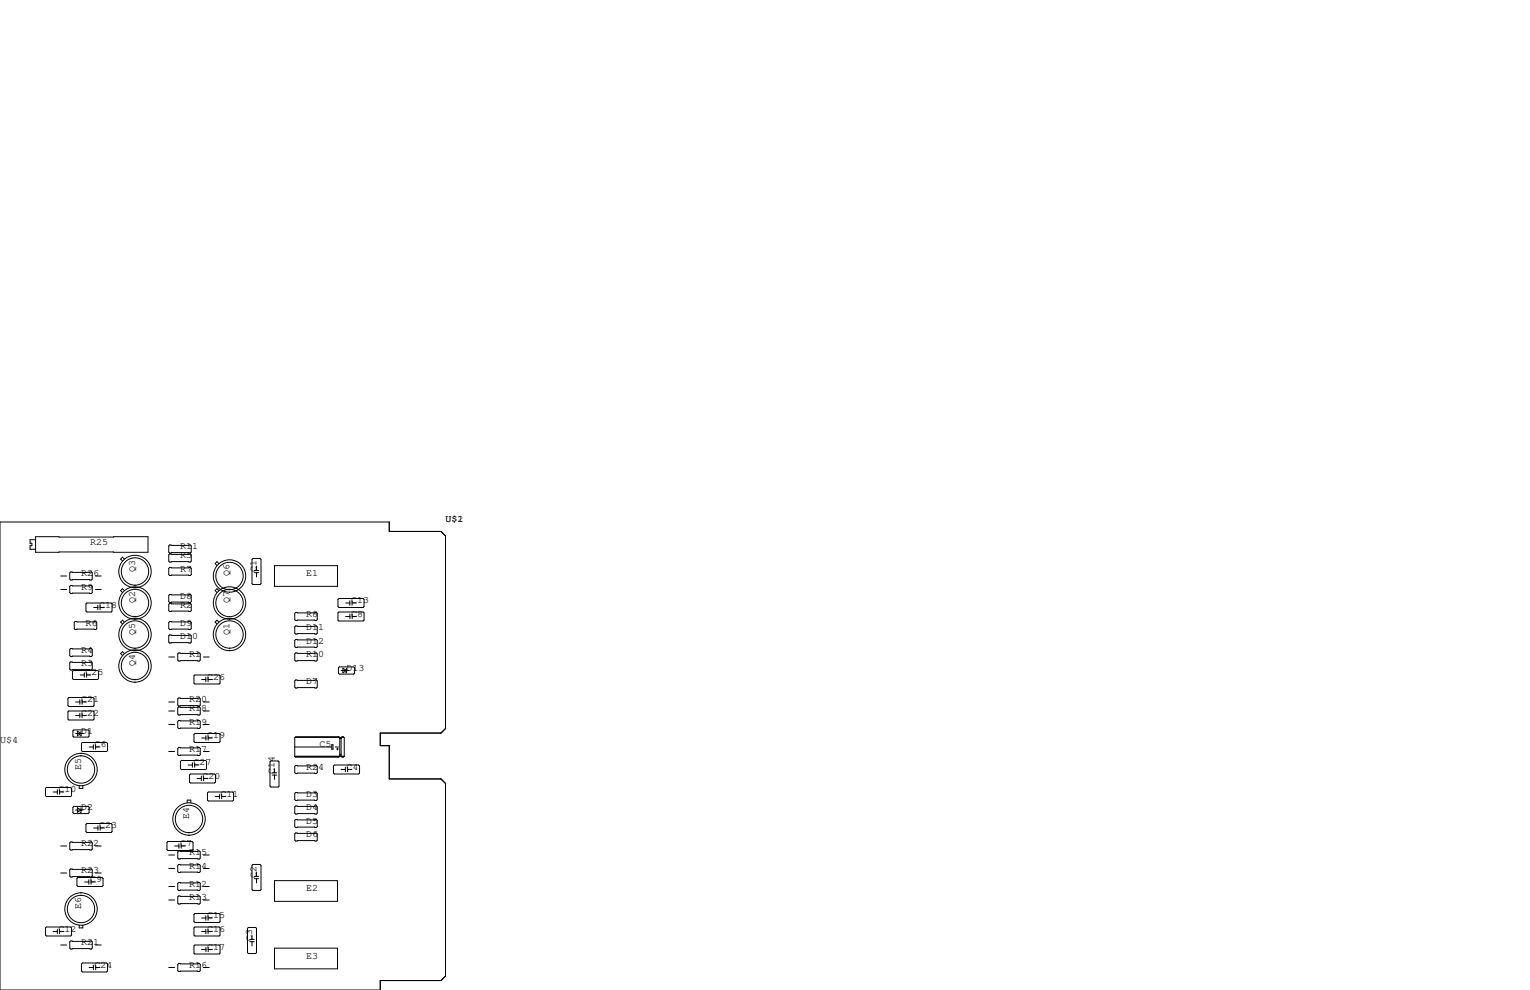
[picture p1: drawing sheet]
<svg xmlns="http://www.w3.org/2000/svg" width="432mm" height="279mm" viewBox="0 0 432 279" stroke-linecap="round" stroke-linejoin="round" font-family="sans-serif">
<g fill="none" stroke="#000" stroke-width=".28">
<path d="M0 147.3h109.9v2.7h14.6l1.2 1.3v54.3l-1.2 1.3h-17.2v3.5h2.6v9.4h14.6l1.2 1.3v54.4l-1.2 1.2h-17.2v2.7h-107.3zM9.9 152.3h-1.4v1h.5v.7h-.5v1h1.4M10 151.5h31.8v4.4h-31.8zM35.1 157.8l-.5-.5-.6 .5 .6 .5M47.9 153.8h5.8l.3 .3v1.7l-.3 .3h-5.8l-.3-.3v-1.7zM47.9 156.3h5.8l.3 .3v1.8l-.3 .2h-5.8l-.3-.2v-1.8zM61.8 159.1l-.6-.6-.5 .6 .5 .5M71.1 157.9l.3-.3h2l.3 .3v6.8l-.3 .3h-2l-.3-.3zM72.4 159.8v1.2M77.5 159.6h17.8v5.9h-17.8zM17.1 166.4h1.7M17.1 162.6h1.7"/>
<path d="M19.9 165.2h5.9l.2 .3v1.8l-.2 .2h-5.9l-.2-.2v-1.8zM19.9 161.4h5.9l.2 .3v1.7l-.2 .3h-5.9l-.2-.3v-1.7zM21.2 175.4h5.9l.2 .2v1.8l-.2 .3h-5.9l-.2-.3v-1.8zM24.5 170.2h6.9l.2 .2v2.1l-.2 .2h-6.9l-.2-.2v-2.1zM26.4 171.4h1.2M26.9 166.4h1.7M26.9 162.6h1.7M27.6 170.8v1.3M28.2 171.4h1.3M28.2 170.8v1.3M35.1 166.7l-.5-.6-.6 .6 .6 .5M35.1 175.6l-.5-.6-.6 .6 .6 .5"/>
<path d="M47.6 170.6l.3-.3h5.8l.3 .3v1.7l-.3 .3h-5.8l-.3-.3zM47.9 160.1h5.8l.3 .3v1.8l-.3 .2h-5.8l-.3-.2v-1.8zM47.9 167.8h5.8l.3 .2v1.8l-.3 .3h-5.8l-.3-.3v-1.8zM47.9 175.4h5.8l.3 .2v1.8l-.3 .3h-5.8l-.3-.3v-1.8zM47.9 179.2h5.8l.3 .3v1.7l-.3 .3h-5.8l-.3-.3v-1.7zM61.8 175.6l-.6-.6-.5 .6 .5 .5M61.8 166.7l-.6-.6-.5 .6 .5 .5M71.8 161h1.2M71.8 161.6h1.2M72.4 161.6v1.2M83.2 176.9l.2-.2h5.9l.2 .2v1.8l-.2 .2h-5.9l-.2-.2zM83.4 172.8h5.9l.2 .3v1.8l-.2 .2h-5.9l-.2-.2v-1.8z"/>
<path d="M95.6 168.9h6.9l.2 .3v2l-.2 .2h-6.9l-.2-.2v-2zM95.6 172.7h6.9l.2 .3v2l-.2 .3h-6.9l-.2-.3v-2zM97.5 174h1.3M97.5 170.2h1.2M98.7 169.5v1.3M98.8 173.4v1.2M99.4 169.5v1.3M99.4 170.2h1.2M99.4 174h1.2M99.4 173.4v1.2M19.4 196.8h6.9l.2 .3v2l-.2 .3h-6.9l-.2-.3v-2zM19.9 186.8h5.9l.2 .3v1.7l-.2 .3h-5.9l-.2-.3v-1.7z"/>
<path d="M19.9 183h5.9l.2 .3v1.7l-.2 .3h-5.9l-.2-.3v-1.7zM20.7 189.2h6.9l.2 .3v2l-.2 .3h-6.9l-.3-.3v-2zM21.3 198.1h1.2M22.5 197.5v1.3M22.6 190.5h1.2M23.2 198.1h1.2M23.2 197.5v1.3M23.8 189.9v1.2M24.4 190.5h1.3M24.4 189.9v1.2M35.1 184.5l-.5-.6-.6 .6 .6 .5M47.6 185.4h1.7"/>
<path d="M47.6 198.1h1.7M50.2 184.5l.2-.2h5.9l.2 .2v1.8l-.2 .3h-5.9l-.2-.3zM50.2 197.2l.2-.2h5.9l.2 .2v1.8l-.2 .3h-5.9l-.2-.3zM50.4 199.5h5.9l.2 .3v1.7l-.2 .3h-5.9l-.2-.3v-1.7zM54.7 190.8l.3-.3h6.8l.3 .3v2l-.3 .2h-6.8l-.3-.2zM56.9 191.8h1.2M57.4 185.4h1.7M57.4 198.1h1.7M58.1 191.1v1.3M58.7 191.1v1.3M58.7 191.8h1.2M83.4 180.5h5.9l.2 .2v1.8l-.2 .3h-5.9l-.2-.3v-1.8z"/>
<path d="M83.4 184.3h5.9l.2 .2v1.8l-.2 .3h-5.9l-.2-.3v-1.8zM83.4 191.9h5.9l.2 .3v1.7l-.2 .3h-5.9l-.2-.3v-1.7zM95.5 188.5l.3-.3h4l.3 .3v1.5l-.3 .2h-4l-.3-.2zM96.3 189.2h2.1M96.8 188.6l1 .6-1 .7zM97.8 188.6v1.3h-.3M19.4 200.7h6.9l.2 .2v2l-.2 .3h-6.9l-.2-.3v-2zM20.8 206h4.1l.2 .2v1.6l-.2 .2h-4.1l-.2-.2v-1.6zM21.3 207h2.2M21.3 201.9h1.2M21.8 206.4l1.1 .6-1.1 .6zM22.5 201.3v1.3"/>
<path d="M22.9 206.4v1.2h-.3M23.2 201.3v1.3M23.2 201.9h1.2M23.2 209.5h6.9l.3 .3v2l-.3 .3h-6.9l-.2-.3v-2zM25.1 210.8h1.2M26.3 210.2v1.3M27 210.2v1.3M27 210.8h1.2M47.6 212.1h1.7M47.6 200.7h1.7M47.6 204.5h1.7M50.2 203.6l.2-.3h5.9l.2 .3v1.8l-.2 .2h-5.9l-.2-.2z"/>
<path d="M50.4 210.9h5.9l.2 .3v1.8l-.2 .2h-5.9l-.2-.2v-1.8zM50.9 214.9l.3-.3h6.8l.3 .3v2l-.3 .3h-6.8l-.3-.3zM53.1 215.9h1.2M53.5 218.7l.2-.3h6.9l.2 .3v2l-.2 .3h-6.9l-.2-.3zM54.3 215.3v1.2M54.7 207.3l.3-.3h6.8l.3 .3v2l-.3 .2h-6.8l-.3-.2zM54.9 215.9h1.2M54.9 215.3v1.2M55.6 219.7h1.2M56.8 219.1v1.2M56.9 208.3h1.2M57.4 212.1h1.7"/>
<path d="M57.4 200.7h1.7M57.4 204.5h1.7M57.5 219.1v1.2M57.5 219.7h1.2M58.1 207.6v1.3M58.8 207.6v1.3M58.8 208.3h1.1M76.5 214.8h2l.2 .2v6.9l-.2 .2h-2l-.3-.2v-6.9zM76.8 218.7h1.3M76.8 218.1h1.3M77.5 216.9v1.2M77.5 218.7v1.3"/>
<path d="M83.2 210.8h10.3M83.2 213.4h14M83.3 208.1h12.5M83.4 216h5.9l.2 .3v1.8l-.2 .2h-5.9l-.2-.2v-1.8zM83.4 213.6h12.2M93.6 210.2h.4v1.3h-.4zM94.1 216.2l.3-.3h6.8l.3 .3v2l-.3 .2h-6.8l-.3-.2zM94.6 210.8h.9M95 211.4h.5M95.3 211.1v.5M95.6 208h-12.2l-.2 .2v5.2M95.6 208h-12.2"/>
<path d="M95.6 208l.3 .2M95.9 208.3h.4M95.9 208.2v5.2l-.3 .3h-12.2l-.2-.3M95.9 212.9h.4M95.9 208.2h.4M96 213.3h.1M96.3 217.2h1.2M96.3 208.2v5.2l.2 .3h.4l.3-.3M96.4 208.1h.6M96.5 213.6h.4M96.9 208h-.4M96.9 208l.3 .2v5.2"/>
<path d="M96.9 208h-.4l-.2 .2M97.5 216.5v1.3M98.1 216.5v1.3M98.1 217.2h1.2M13.1 222.2h6.8l.3 .3v2l-.3 .3h-6.8l-.3-.3v-2zM15 223.5h1.2M16.2 222.9v1.3M16.8 222.9v1.3M16.8 223.5h1.2M17.1 238.8h1.7M19.9 237.6h5.9l.2 .3v1.7l-.2 .3h-5.9l-.2-.3v-1.7zM20.8 227.6h4.1l.2 .2v1.6l-.2 .2h-4.1l-.2-.2v-1.6z"/>
<path d="M21.3 228.6h2.2M21.8 228l1.1 .6-1.1 .6zM22.4 221.7v.8h1v-.8M22.9 228v1.2h-.3M24.5 232.4h6.9l.2 .3v2l-.2 .2h-6.9l-.2-.2v-2zM26.4 233.7h1.2M26.9 238.8h1.7M27.6 233v1.3M28.3 233.7h1.2M28.3 233v1.3M47.1 237.7l.3-.2h6.8l.3 .2v2.1l-.3 .2h-6.8l-.3-.2zM49.3 238.8h1.2"/>
<path d="M50.5 238.1v1.3M51.1 238.8h1.2M51.1 238.1v1.3M52.8 226.6v-.8h1v.8M58.5 223.8l.3-.3h6.9l.2 .3v2l-.2 .3h-6.9l-.3-.3zM60.7 224.8h1.2M61.9 224.2v1.2M62.6 224.8h1.2M62.6 224.2v1.2M83.4 223.6h5.9l.2 .3v1.8l-.2 .2h-5.9l-.2-.2v-1.8zM83.4 227.5h5.9l.2 .2v1.8l-.2 .2h-5.9l-.2-.2v-1.8zM83.4 231.3h5.9l.2 .2v1.8l-.2 .3h-5.9l-.2-.3v-1.8z"/>
<path d="M83.4 235.1h5.9l.2 .2v1.8l-.2 .3h-5.9l-.2-.3v-1.8zM17.1 246.4h1.7M19.9 245.2h5.9l.2 .3v1.8l-.2 .2h-5.9l-.2-.2v-1.8zM21.7 247.9l.3-.3h6.8l.3 .3v2l-.3 .3h-6.8l-.3-.3zM23.9 248.9h1.2M25.1 248.3v1.3M25.7 248.3v1.3M25.7 248.9h1.2M26.9 246.4h1.7M47.6 250.2h1.7M47.6 254h1.7M47.6 245.1h1.7"/>
<path d="M47.6 241.3h1.7M50.2 249.3l.2-.3h5.9l.2 .3v1.8l-.2 .2h-5.9l-.2-.2zM50.2 253.1l.2-.2h5.9l.2 .2v1.8l-.2 .2h-5.9l-.2-.2zM50.4 244h5.9l.2 .2v1.8l-.2 .3h-5.9l-.2-.3v-1.8zM50.4 240.2h5.9l.2 .2v1.8l-.2 .2h-5.9l-.2-.2v-1.8zM54.7 258.1l.3-.3h6.8l.3 .3v2l-.3 .2h-6.8l-.3-.2zM56.9 259.1h1.2M57.4 250.2h1.7M57.4 254h1.7M57.4 245.1h1.7M57.4 241.3h1.7M58.1 258.4v1.3"/>
<path d="M58.7 258.4v1.3M58.7 259.1h1.2M71.4 244h2l.3 .2v6.9l-.3 .2h-2l-.3-.2v-6.9zM71.8 247.3h1.2M71.8 248h1.2M72.4 246.1v1.2M72.4 248v1.2M77.5 248.5h17.8v5.9h-17.8zM13.1 261.6h6.8l.3 .3v2l-.3 .3h-6.8l-.3-.3v-2zM15 262.9h1.2M16.2 262.3v1.2M16.8 262.9h1.2"/>
<path d="M16.8 262.3v1.2M17.1 266.7h1.7M19.9 265.6h5.9l.2 .2v1.8l-.2 .2h-5.9l-.2-.2v-1.8zM22.4 261.1v.8h1v-.8M23 272l.2-.2h6.9l.3 .2v2.1l-.3 .2h-6.9l-.2-.2zM25.1 273h1.3M26.4 272.4v1.3M26.9 266.7h1.7M27 273h1.2M27 272.4v1.3M47.6 273h1.7M50.2 272.2l.2-.3h5.9l.2 .3v1.7l-.2 .3h-5.9l-.2-.3z"/>
<path d="M54.7 267l.3-.3h6.8l.3 .3v2l-.3 .2h-6.8l-.3-.2zM54.7 261.9l.3-.3h6.8l.3 .3v2l-.3 .3h-6.8l-.3-.3zM56.9 262.9h1.2M56.9 268h1.2M57.4 273h1.7M58.1 262.3v1.2M58.1 267.3v1.3M58.7 262.3v1.2M58.7 262.9h1.2M58.8 268h1.1M58.8 267.3v1.3M69.9 262l.2-.3h2l.3 .3v6.9l-.3 .2h-2l-.2-.2z"/>
<path d="M70.5 265.1h1.3M70.5 265.8h1.3M71.1 263.9v1.2M71.1 265.8v1.2M77.5 267.6h17.8v5.8h-17.8z"/>
<circle cx="38.1" cy="179.1" r="4.6"/>
<circle cx="38.1" cy="170.2" r="4.6"/>
<circle cx="38.1" cy="161.3" r="4.6"/>
<circle cx="38.1" cy="179.1" r="3.9"/>
<circle cx="38.1" cy="170.2" r="3.9"/>
<circle cx="38.1" cy="161.3" r="3.9"/>
<circle cx="64.8" cy="170.2" r="4.6"/>
<circle cx="64.8" cy="179.1" r="4.6"/>
<circle cx="64.8" cy="162.6" r="4.6"/>
<circle cx="64.8" cy="170.2" r="3.9"/>
<circle cx="64.8" cy="179.1" r="3.9"/>
<circle cx="64.8" cy="162.6" r="3.9"/>
<circle cx="38.1" cy="188" r="4.6"/>
<circle cx="38.1" cy="188" r="3.9"/>
<circle cx="22.9" cy="217.2" r="3.9"/>
<circle cx="22.9" cy="217.2" r="4.6"/>
<circle cx="53.3" cy="231.1" r="4.6"/>
<circle cx="53.3" cy="231.1" r="3.9"/>
<circle cx="22.9" cy="256.5" r="3.9"/>
<circle cx="22.9" cy="256.5" r="4.6"/>
</g>
<g font-size="2.8">
<text x="125.7" y="147.3">U$1</text>
<text x="129.1" y="147.3">2</text>
<text x="25.4" y="153.7">R25</text>
<text x="50.8" y="154.9">R11</text>
<text x="38.1" y="161.3" transform="rotate(-90 38.1 161.3)">Q3</text>
<text x="50.8" y="157.5">R5</text>
<text x="50.8" y="161.3">R7</text>
<text x="72.4" y="161.3" transform="rotate(-90 72.4 161.3)">C1</text>
<text x="22.9" y="166.4">R9</text>
<text x="22.9" y="162.6">R26</text>
<text x="64.8" y="162.6" transform="rotate(-90 64.8 162.6)">Q6</text>
<text x="86.4" y="162.6">E1</text>
<text x="27.9" y="171.4">C18</text>
<text x="38.1" y="170.2" transform="rotate(-90 38.1 170.2)">Q2</text>
<text x="50.8" y="171.4">R2</text>
<text x="50.8" y="168.9">D8</text>
<text x="64.8" y="170.2" transform="rotate(-90 64.8 170.2)">Q7</text>
<text x="86.4" y="174">R8</text>
<text x="99.1" y="174">C8</text>
<text x="99.1" y="170.2">C13</text>
<text x="24.1" y="176.5">R6</text>
<text x="38.1" y="179.1" transform="rotate(-90 38.1 179.1)">Q5</text>
<text x="50.8" y="176.5">D9</text>
<text x="64.8" y="179.1" transform="rotate(-90 64.8 179.1)">Q1</text>
<text x="86.4" y="177.8">D11</text>
<text x="22.9" y="184.1">R4</text>
<text x="50.8" y="180.3">D10</text>
<text x="53.3" y="185.4">R1</text>
<text x="86.4" y="185.4">R10</text>
<text x="86.4" y="181.6">D12</text>
<text x="22.9" y="188">R3</text>
<text x="24.1" y="190.5">C25</text>
<text x="38.1" y="188" transform="rotate(-90 38.1 188)">Q4</text>
<text x="58.4" y="191.8">C26</text>
<text x="97.8" y="189.2">D13</text>
<text x="86.4" y="193">D7</text>
<text x="22.9" y="201.9">C22</text>
<text x="22.9" y="198.1">C21</text>
<text x="53.3" y="200.7">R18</text>
<text x="53.3" y="198.1">R20</text>
<text x="0" y="209.5">U$4</text>
<text x="22.9" y="207">D1</text>
<text x="53.3" y="204.5">R19</text>
<text x="58.4" y="208.3">C19</text>
<text x="26.7" y="210.8">C6</text>
<text x="53.3" y="212.1">R17</text>
<text x="54.6" y="215.9">C27</text>
<text x="90.2" y="210.8">C5</text>
<text x="22.9" y="217.2" transform="rotate(-90 22.9 217.2)">E5</text>
<text x="57.1" y="219.7">C20</text>
<text x="77.5" y="218.4" transform="rotate(-90 77.5 218.4)">C14</text>
<text x="86.4" y="217.2">R24</text>
<text x="97.8" y="217.2">C4</text>
<text x="16.5" y="223.5">C10</text>
<text x="62.2" y="224.8">C11</text>
<text x="86.4" y="224.8">D3</text>
<text x="22.9" y="228.6">D2</text>
<text x="27.9" y="233.7">C23</text>
<text x="53.3" y="231.1" transform="rotate(-90 53.3 231.1)">E4</text>
<text x="86.4" y="232.4">D5</text>
<text x="86.4" y="228.6">D4</text>
<text x="22.9" y="238.8">R22</text>
<text x="50.8" y="238.8">C7</text>
<text x="86.4" y="236.2">D6</text>
<text x="53.3" y="245.1">R14</text>
<text x="53.3" y="241.3">R15</text>
<text x="22.9" y="246.4">R23</text>
<text x="25.4" y="248.9">C9</text>
<text x="53.3" y="250.2">R12</text>
<text x="72.4" y="247.6" transform="rotate(-90 72.4 247.6)">C2</text>
<text x="86.4" y="251.5">E2</text>
<text x="22.9" y="256.5" transform="rotate(-90 22.9 256.5)">E6</text>
<text x="53.3" y="254">R13</text>
<text x="16.5" y="262.9">C12</text>
<text x="58.4" y="259.1">C15</text>
<text x="58.4" y="262.9">C16</text>
<text x="22.9" y="266.7">R21</text>
<text x="58.4" y="268">C17</text>
<text x="71.1" y="265.4" transform="rotate(-90 71.1 265.4)">C3</text>
<text x="26.7" y="273">C24</text>
<text x="53.3" y="273">R16</text>
<text x="86.4" y="270.5">E3</text>
</g>
</svg>
